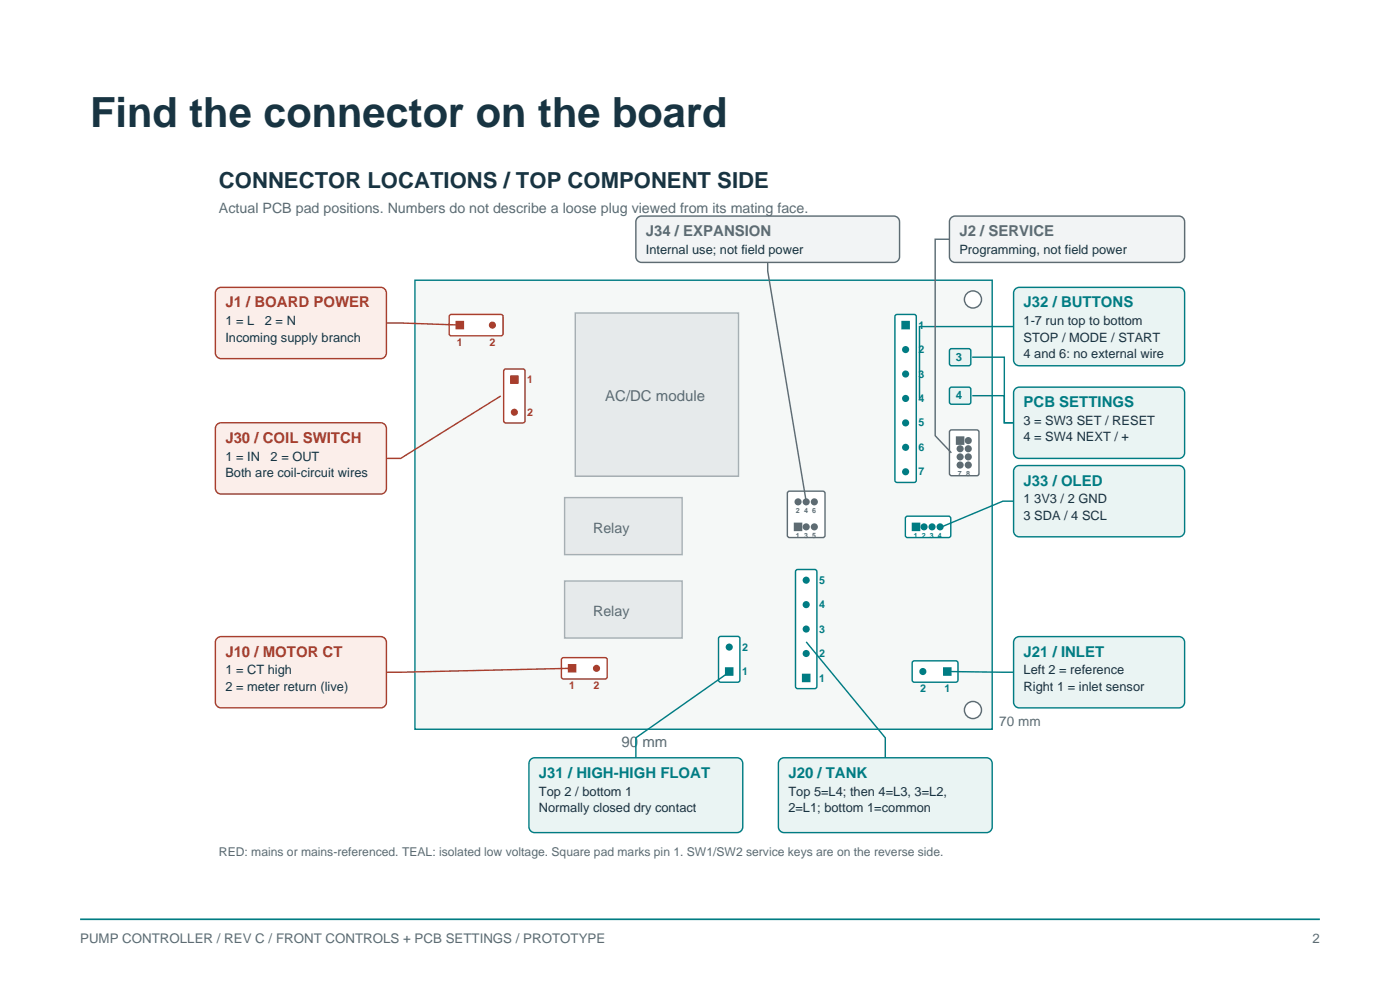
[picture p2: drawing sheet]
<svg xmlns="http://www.w3.org/2000/svg" width="297mm" height="210mm" viewBox="0 0 297 210" stroke-linecap="round" stroke-linejoin="round" font-family="sans-serif">
<path d="M17 195h263" fill="none" stroke="#007c83" stroke-width=".35"/>
<path d="M88 59.4h122.5v95.3h-122.5z" fill-rule="evenodd" fill="#f5f8f7" stroke="#007c83" stroke-width=".3"/>
<g fill="#e6eaeb" stroke="#a6b0b4" stroke-width=".3">
<path d="M122 66.4h34.7v34.6h-34.7z" fill-rule="evenodd"/>
<path d="M119.8 123.2h24.9v12.1h-24.9z" fill-rule="evenodd"/>
<path d="M119.8 105.6h24.9v12.1h-24.9z" fill-rule="evenodd"/>
</g>
<g fill="#fff" stroke="#5e6b72" stroke-width=".3">
<circle cx="206.4" cy="150.6" r="1.81"/>
<circle cx="206.4" cy="63.5" r="1.81"/>
</g>
<path d="M106.9 78.5l.4-.2h3.6l.4 .2 .1 10.8-.2 .4h-3.9l-.4-.2z" fill-rule="evenodd" fill="#fff" stroke="#a83e2d" stroke-width=".3"/>
<path d="M108.4 79.8h1.5v1.5h-1.5z" fill-rule="evenodd" fill="#a83e2d" stroke="#a83e2d" stroke-width=".3"/>
<circle cx="109.1" cy="87.4" r=".76" fill="#a83e2d"/>
<path d="M95.3 66.9l.4-.2 10.8 .1 .2 .4v3.8l-.4 .2h-10.8l-.2-.4z" fill-rule="evenodd" fill="#fff" stroke="#a83e2d" stroke-width=".3"/>
<path d="M96.8 68.2h1.5v1.5h-1.5z" fill-rule="evenodd" fill="#a83e2d" stroke="#a83e2d" stroke-width=".3"/>
<circle cx="104.5" cy="69" r=".76" fill="#a83e2d"/>
<path d="M152.5 135.2l.4-.2h3.6l.4 .2 .1 9.1-.3 .4h-3.8l-.4-.2z" fill-rule="evenodd" fill="#fff" stroke="#007c83" stroke-width=".3"/>
<path d="M153.9 141.7h1.6v1.5h-1.6z" fill-rule="evenodd" fill="#007c83" stroke="#007c83" stroke-width=".3"/>
<circle cx="154.7" cy="137.3" r=".76" fill="#007c83"/>
<path d="M119.2 139.7l.3-.2 9.1 .1 .2 .4v3.8l-.4 .2h-9.1l-.2-.4z" fill-rule="evenodd" fill="#fff" stroke="#a83e2d" stroke-width=".3"/>
<path d="M120.6 141h1.5v1.5h-1.5z" fill-rule="evenodd" fill="#a83e2d" stroke="#a83e2d" stroke-width=".3"/>
<circle cx="126.5" cy="141.8" r=".76" fill="#a83e2d"/>
<path d="M168.8 121l.4-.2h3.6l.4 .2 .1 .3v24.3l-.1 .2-.4 .3h-3.6l-.4-.3v-.2z" fill-rule="evenodd" fill="#fff" stroke="#007c83" stroke-width=".3"/>
<path d="M170.3 143.1h1.5v1.5h-1.5z" fill-rule="evenodd" fill="#007c83" stroke="#007c83" stroke-width=".3"/>
<g fill="#007c83">
<circle cx="171" cy="138.6" r=".76"/>
<circle cx="171" cy="133.4" r=".76"/>
<circle cx="171" cy="128.3" r=".76"/>
<circle cx="171" cy="123.1" r=".76"/>
</g>
<path d="M201.5 91.4l.4-.2h5.3l.4 .2 .1 9.1-.2 .4h-5.6l-.4-.2z" fill-rule="evenodd" fill="#fff" stroke="#5e6b72" stroke-width=".3"/>
<path d="M202.9 92.7h1.5v1.5h-1.5z" fill-rule="evenodd" fill="#5e6b72" stroke="#5e6b72" stroke-width=".3"/>
<g fill="#5e6b72">
<circle cx="205.4" cy="93.5" r=".76"/>
<circle cx="203.7" cy="95.2" r=".76"/>
<circle cx="205.4" cy="95.2" r=".76"/>
<circle cx="203.7" cy="96.9" r=".76"/>
<circle cx="205.4" cy="96.9" r=".76"/>
<circle cx="203.7" cy="98.6" r=".76"/>
<circle cx="205.4" cy="98.6" r=".76"/>
</g>
<path d="M193.7 140.2h9.3l.2 .4v3.9l-.4 .2h-9.1l-.2-.4v-3.7z" fill-rule="evenodd" fill="#fff" stroke="#007c83" stroke-width=".3"/>
<path d="M200.2 141.7h1.5v1.5h-1.5z" fill-rule="evenodd" fill="#007c83" stroke="#007c83" stroke-width=".3"/>
<circle cx="195.8" cy="142.4" r=".76" fill="#007c83"/>
<path d="M167.1 104.4l.4-.2h7.1l.4 .2v9.2l-.2 .4h-7.3l-.4-.2z" fill-rule="evenodd" fill="#fff" stroke="#5e6b72" stroke-width=".3"/>
<path d="M168.5 111h1.6v1.5h-1.6z" fill-rule="evenodd" fill="#5e6b72" stroke="#5e6b72" stroke-width=".3"/>
<g fill="#5e6b72">
<circle cx="169.3" cy="106.5" r=".76"/>
<circle cx="171" cy="111.8" r=".76"/>
<circle cx="171" cy="106.5" r=".76"/>
<circle cx="172.8" cy="111.8" r=".76"/>
<circle cx="172.8" cy="106.5" r=".76"/>
</g>
<path d="M189.9 66.9l.4-.2h3.6l.4 .2 .1 .3v34.7l-.1 .2-.4 .2h-3.6h-.2l-.2-.4z" fill-rule="evenodd" fill="#fff" stroke="#007c83" stroke-width=".3"/>
<path d="M191.4 68.2h1.5v1.5h-1.5z" fill-rule="evenodd" fill="#007c83" stroke="#007c83" stroke-width=".3"/>
<g fill="#007c83">
<circle cx="192.1" cy="74.2" r=".76"/>
<circle cx="192.1" cy="79.3" r=".76"/>
<circle cx="192.1" cy="84.5" r=".76"/>
<circle cx="192.1" cy="89.7" r=".76"/>
<circle cx="192.1" cy="94.9" r=".76"/>
<circle cx="192.1" cy="100.1" r=".76"/>
</g>
<path d="M192.1 109.7l.4-.2 9 .1 .2 .3-.1 3.9-.4 .2h-8.9l-.2-.4z" fill-rule="evenodd" fill="#fff" stroke="#007c83" stroke-width=".3"/>
<path d="M193.6 111h1.5v1.5h-1.5z" fill-rule="evenodd" fill="#007c83" stroke="#007c83" stroke-width=".3"/>
<g fill="#007c83">
<circle cx="196" cy="111.8" r=".76"/>
<circle cx="197.7" cy="111.8" r=".76"/>
<circle cx="199.4" cy="111.8" r=".76"/>
</g>
<path d="M82 68.5l16.1 .5" fill="none" stroke="#a83e2d" stroke-width=".3"/>
<path d="M45.9 61.4l.6-.4h.4h33.9a1.21 1.21 0 0 1 1.2 1.2v12.7a1.21 1.21 0 0 1-1.2 1.2h-33.9a1.21 1.21 0 0 1-1.2-1.2v-12.7z" fill-rule="evenodd" fill="#fbeeea" stroke="#a83e2d" stroke-width=".3"/>
<path d="M106.2 84l-21.2 13.2h-3" fill="none" stroke="#a83e2d" stroke-width=".3"/>
<path d="M45.9 90.2l.6-.5h.4h33.9a1.21 1.21 0 0 1 1.2 1.2v12.7a1.21 1.21 0 0 1-1.2 1.2h-33.9a1.21 1.21 0 0 1-1.2-1.2v-12.7z" fill-rule="evenodd" fill="#fbeeea" stroke="#a83e2d" stroke-width=".3"/>
<path d="M121.1 141.8l-39.1 .8" fill="none" stroke="#a83e2d" stroke-width=".3"/>
<path d="M46.2 135.3l.7-.3h33.9a1.21 1.21 0 0 1 1.2 1.2v12.7a1.21 1.21 0 0 1-1.2 1.3h-33.9a1.21 1.21 0 0 1-1.2-1.3v-12.7l.1-.3z" fill-rule="evenodd" fill="#fbeeea" stroke="#a83e2d" stroke-width=".3"/>
<path d="M215 69.3h-19.9l-.1 15.2" fill="none" stroke="#007c83" stroke-width=".3"/>
<path d="M215.3 61.4l.6-.4h.3h33.9a1.21 1.21 0 0 1 1.2 1.2v14.2a1.21 1.21 0 0 1-1.2 1.2h-33.9a1.21 1.21 0 0 1-1.2-1.2v-14.2z" fill-rule="evenodd" fill="#eaf4f3" stroke="#007c83" stroke-width=".3"/>
<path d="M215 106.3h-2.2l-13 5.5" fill="none" stroke="#007c83" stroke-width=".3"/>
<path d="M215.3 99.2l.6-.4h.3h33.9a1.21 1.21 0 0 1 1.2 1.2v12.7a1.21 1.21 0 0 1-1.2 1.2h-33.9a1.21 1.21 0 0 1-1.2-1.2v-12.7z" fill-rule="evenodd" fill="#eaf4f3" stroke="#007c83" stroke-width=".3"/>
<path d="M201.2 142.4l13.8 .2" fill="none" stroke="#007c83" stroke-width=".3"/>
<path d="M215.3 135.5l.6-.4 .3-.1h33.9a1.21 1.21 0 0 1 1.2 1.2v12.7a1.21 1.21 0 0 1-1.2 1.3h-33.9a1.21 1.21 0 0 1-1.2-1.3v-12.7z" fill-rule="evenodd" fill="#eaf4f3" stroke="#007c83" stroke-width=".3"/>
<path d="M171 136.2l16.8 20.3v4.2" fill="none" stroke="#007c83" stroke-width=".3"/>
<path d="M165.6 161l.7-.3h43a1.21 1.21 0 0 1 1.2 1.2v13.5a1.21 1.21 0 0 1-1.2 1.2h-43a1.21 1.21 0 0 1-1.2-1.2v-13.5l.1-.3z" fill-rule="evenodd" fill="#eaf4f3" stroke="#007c83" stroke-width=".3"/>
<path d="M154.7 142.6l-19.8 13.9v4.2" fill="none" stroke="#007c83" stroke-width=".3"/>
<path d="M112.4 161.2l.6-.4 .4-.1h43a1.21 1.21 0 0 1 1.2 1.2v13.5a1.21 1.21 0 0 1-1.2 1.2h-43a1.21 1.21 0 0 1-1.2-1.2v-13.5z" fill-rule="evenodd" fill="#eaf4f3" stroke="#007c83" stroke-width=".3"/>
<path d="M201.4 50.7h-3v41.7l3.4 3.7" fill="none" stroke="#5e6b72" stroke-width=".3"/>
<path d="M201.6 46.3l.6-.4 .4-.1h47.5a1.21 1.21 0 0 1 1.2 1.2v7.5a1.21 1.21 0 0 1-1.2 1.2h-47.5a1.21 1.21 0 0 1-1.2-1.2v-7.5z" fill-rule="evenodd" fill="#f2f4f5" stroke="#5e6b72" stroke-width=".3"/>
<path d="M162.9 55.7v1.8l8.1 48.9" fill="none" stroke="#5e6b72" stroke-width=".3"/>
<path d="M135.4 46.1l.7-.3h53.5a1.21 1.21 0 0 1 1.2 1.2v7.5a1.21 1.21 0 0 1-1.2 1.2h-53.5a1.21 1.21 0 0 1-1.2-1.2v-7.5l.1-.3z" fill-rule="evenodd" fill="#f2f4f5" stroke="#5e6b72" stroke-width=".3"/>
<path d="M201.5 82.3l.4-.2 3.8 .1 .3 .4-.1 2.9-.4 .2h-3.9l-.2-.4z" fill-rule="evenodd" fill="#eaf4f3" stroke="#007c83" stroke-width=".3"/>
<path d="M206.3 83.9h6.8v5.8h1.9" fill="none" stroke="#007c83" stroke-width=".3"/>
<path d="M201.5 74.2l.4-.2h3.8l.3 .4-.1 3-.4 .2-3.9-.1-.2-.4z" fill-rule="evenodd" fill="#eaf4f3" stroke="#007c83" stroke-width=".3"/>
<path d="M206.3 75.8h6.8v13.9h1.9" fill="none" stroke="#007c83" stroke-width=".3"/>
<path d="M215.3 82.6l.6-.4 .3-.1h33.9a1.21 1.21 0 0 1 1.2 1.2v12.7a1.21 1.21 0 0 1-1.2 1.2h-33.9a1.21 1.21 0 0 1-1.2-1.2v-12.7z" fill-rule="evenodd" fill="#eaf4f3" stroke="#007c83" stroke-width=".3"/>
<text font-size="8.8" fill="#183442" x="19.1" y="26.9">Find the connector on the board</text>
<text font-size="4.7" fill="#183442" x="46.4" y="39.8">CONNECTOR LOCATIONS / TOP COMPONENT SIDE</text>
<g font-size="3.2" fill="#5e6b72">
<text x="137" y="50.1">J34 / EXPANSION</text>
<text x="203.5" y="50.1">J2 / SERVICE</text>
<text x="128.4" y="85.1">AC/DC module</text>
<text x="131.9" y="158.5">90 mm</text>
</g>
<g font-size="3.2" fill="#a83e2d">
<text x="47.8" y="65.2">J1 / BOARD POWER</text>
<text x="47.8" y="93.9">J30 / COIL SWITCH</text>
<text x="47.8" y="139.3">J10 / MOTOR CT</text>
</g>
<g font-size="3.2" fill="#007c83">
<text x="217.1" y="65.2">J32 / BUTTONS</text>
<text x="217.1" y="86.4">PCB SETTINGS</text>
<text x="217.1" y="103">J33 / OLED</text>
<text x="217.1" y="139.3">J21 / INLET</text>
<text x="114.3" y="165">J31 / HIGH-HIGH FLOAT</text>
<text x="167.2" y="165">J20 / TANK</text>
</g>
<g font-size="3" fill="#5e6b72">
<text x="46.4" y="45.1">Actual PCB pad positions. Numbers do not describe a loose plug viewed from its mating face.</text>
<text x="125.8" y="113">Relay</text>
<text x="125.8" y="130.7">Relay</text>
</g>
<text font-size="2.9" fill="#5e6b72" x="212" y="153.9">70 mm</text>
<g font-size="2.8" fill="#5e6b72">
<text x="17" y="200">PUMP CONTROLLER / REV C / FRONT CONTROLS + PCB SETTINGS / PROTOTYPE</text>
<text x="278.4" y="200">2</text>
</g>
<g font-size="2.7" fill="#183442">
<text x="137" y="53.8">Internal use; not field power</text>
<text x="203.5" y="53.8">Programming, not field power</text>
<text x="47.8" y="69">1 = L</text>
<text x="56.2" y="69">2 = N</text>
<text x="217.1" y="69">1-7 run top to bottom</text>
<text x="47.8" y="72.4">Incoming supply branch</text>
<text x="217.1" y="72.4">STOP / MODE / START</text>
<text x="217.1" y="75.9">4 and 6: no external wire</text>
<text x="217.1" y="90.1">3 = SW3 SET / RESET</text>
<text x="217.1" y="93.6">4 = SW4 NEXT / +</text>
<text x="47.8" y="97.7">1 = IN</text>
<text x="47.8" y="101.2">Both are coil-circuit wires</text>
<text x="57.4" y="97.7">2 = OUT</text>
<text x="217.1" y="106.8">1 3V3 / 2 GND</text>
<text x="217.1" y="110.2">3 SDA / 4 SCL</text>
<text x="47.8" y="143.1">1 = CT high</text>
<text x="217.1" y="143.1">Left 2 = reference</text>
<text x="47.8" y="146.5">2 = meter return (live)</text>
<text x="217.1" y="146.5">Right 1 = inlet sensor</text>
<text x="114.3" y="168.8">Top 2 / bottom 1</text>
<text x="114.3" y="172.2">Normally closed dry contact</text>
<text x="167.2" y="168.8">Top 5=L4; then 4=L3, 3=L2,</text>
<text x="167.2" y="172.2">2=L1; bottom 1=common</text>
</g>
<text font-size="2.6" fill="#5e6b72" x="46.4" y="181.6">RED: mains or mains-referenced. TEAL: isolated low voltage. Square pad marks pin 1. SW1/SW2 service keys are on the reverse side.</text>
<g font-size="2.4" fill="#007c83">
<text x="202.8" y="76.5">3</text>
<text x="202.8" y="84.7">4</text>
</g>
<g font-size="2.3" fill="#007c83">
<text x="194.8" y="69.7">1</text>
<text x="194.8" y="74.9">2</text>
<text x="194.8" y="80.1">3</text>
<text x="194.8" y="85.3">4</text>
<text x="194.8" y="90.5">5</text>
<text x="194.8" y="95.6">6</text>
<text x="194.8" y="100.8">7</text>
<text x="173.7" y="123.8">5</text>
<text x="173.7" y="129">4</text>
<text x="173.7" y="134.2">3</text>
<text x="157.4" y="143.2">1</text>
<text x="157.4" y="138">2</text>
<text x="173.7" y="139.4">2</text>
<text x="173.7" y="144.6">1</text>
<text x="195.2" y="146.8">2</text>
<text x="200.4" y="146.8">1</text>
</g>
<g font-size="2.3" fill="#a83e2d">
<text x="96.9" y="73.4">1</text>
<text x="103.9" y="73.4">2</text>
<text x="111.8" y="81.3">1</text>
<text x="111.8" y="88.2">2</text>
<text x="120.8" y="146.1">1</text>
<text x="125.9" y="146.1">2</text>
</g>
<g font-size="1.5" fill="#5e6b72">
<text x="203.2" y="95.7">1</text>
<text x="205" y="95.7">2</text>
<text x="203.2" y="97.5">3</text>
<text x="203.2" y="99.2">5</text>
<text x="203.2" y="100.9">7</text>
<text x="205" y="97.5">4</text>
<text x="205" y="99.2">6</text>
<text x="205" y="100.9">8</text>
<text x="168.8" y="108.7">2</text>
<text x="170.6" y="108.7">4</text>
<text x="172.3" y="108.7">6</text>
<text x="168.8" y="114">1</text>
<text x="170.6" y="114">3</text>
<text x="172.3" y="114">5</text>
</g>
<g font-size="1.5" fill="#007c83">
<text x="193.9" y="114">1</text>
<text x="195.6" y="114">2</text>
<text x="197.3" y="114">3</text>
<text x="199" y="114">4</text>
</g>
</svg>
